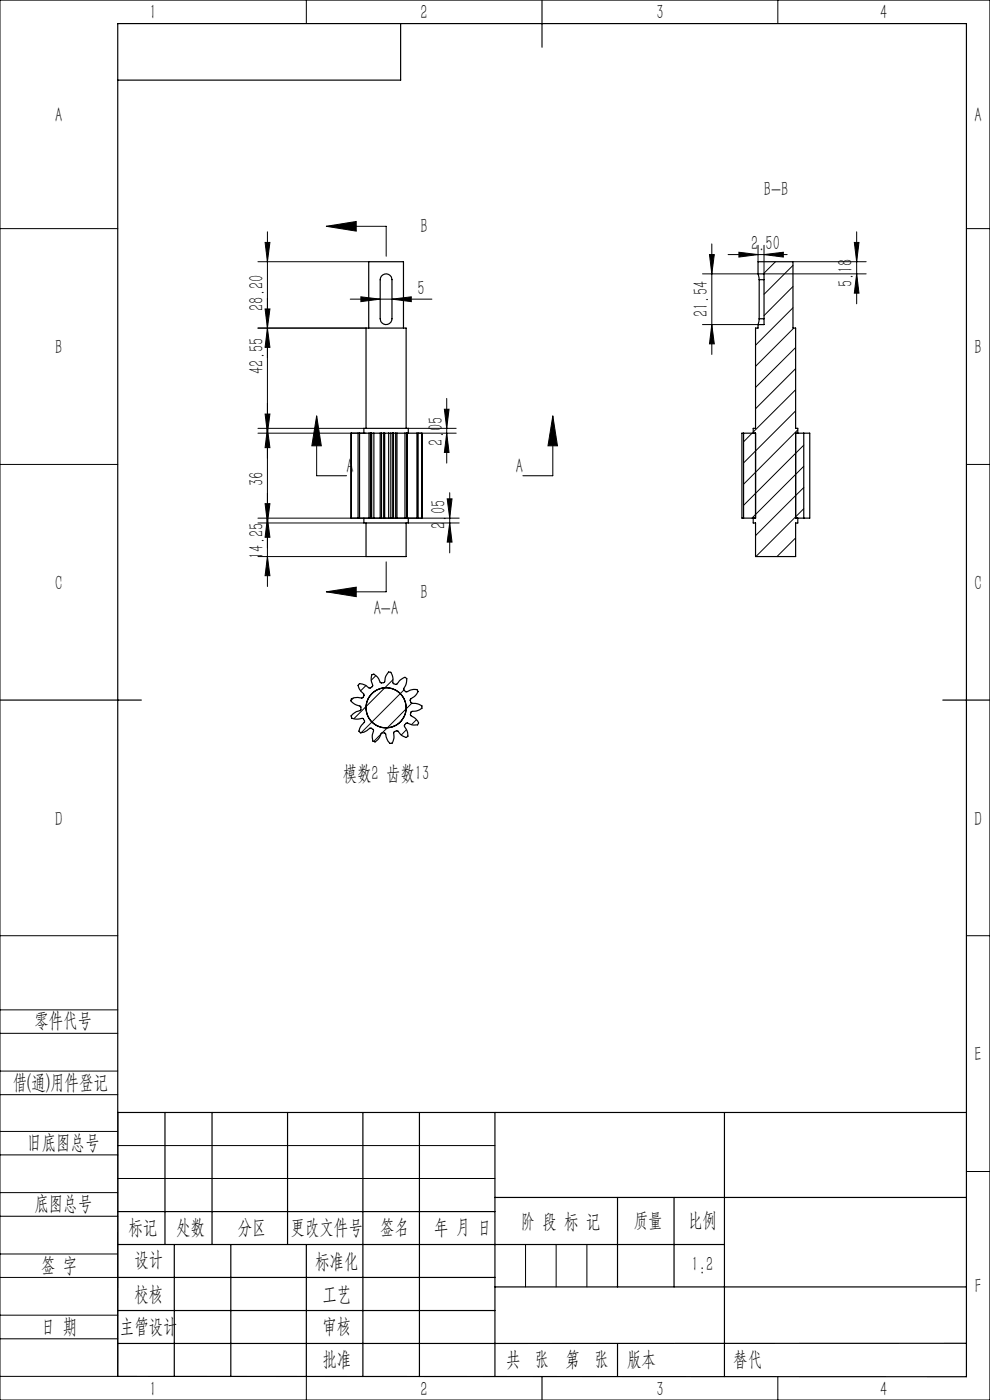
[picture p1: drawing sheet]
<svg xmlns="http://www.w3.org/2000/svg" width="210mm" height="297mm" viewBox="0 0 210 297" stroke-linecap="round" stroke-linejoin="round" font-family="sans-serif">
<g fill="none" stroke="#000" stroke-width=".21">
<path d="M0 0h210v297h-210zM65 0v5M165 0v5M0 48.5h25M54.7 55.5h23.5M56.2 51.4h1.1l-.6 4.1zM56.7 49.2v75.2M69.2 48l6.4-1v2zM69.2 48h12.7v6.4M149 58.1h11.8M150.5 54h1l-.5 4.1zM151 51.7v23.5"/>
<path d="M154.4 54h12.6M156.7 53.5l4.1 .5-4.1 .5zM160.8 52v3.5M162.1 54l4.1-.5v1zM162.1 52v6.1h21.6M164.5 55.5l-2.6 2.6M168.2 55.5h15.5M168.2 56.3l-6.1 6.1M181.2 51.4h1l-.5 4.1zM181.7 49.2v15.2M181.7 58.1l.5 4.1h-1zM205 48.5h5"/>
<path d="M54.7 69.6h22.9M56.2 65.5h1.1l-.6 4.1zM56.7 69.6l.6 4.1h-1.1zM74.3 63.5h17.3M76.6 63l4 .5-4 .5zM83.1 63.5l4.1-.5v1zM149 68.9h11.8M151 68.9l.5 4.1h-1zM168.2 60.8l-6.1 6.2M168.2 65.3l-7.9 7.9M168.4 69.6l-8.1 8.1M168.8 73.7l-8.5 8.5"/>
<path d="M168.8 78.2l-8.5 8.5M0 98.5h25M54.7 90.9h22.5M54.7 91.9h22.9M56.2 87.8h1.1l-.6 4.1zM56.7 90.9l.6 4.1h-1.1zM67.2 88.2l1 6.4h-2.1zM67.2 88.2v12.7h6.3M86.6 90.9h10.2M88.7 91.9h8.1M94.3 86.8h1l-.5 4.1zM94.8 84.5v13.7"/>
<path d="M94.8 91.9l.5 4.1h-1zM117.3 88.2l1 6.4h-2.1zM117.3 88.2v12.7h-6.4M159.5 91.9l-1.8 1.8M168.8 82.7l-9 8.9M168.8 87.2l-11.1 11M169.2 91.2l-11.5 11.5M170.5 94.4l-12.8 12.8M170.5 98.9l-11 11M205 98.5h5M54.7 110.9h22.5M54.7 118.1h22.9"/>
<path d="M54.7 109.9h23.9M56.2 106.9h1.1l-.6 4zM56.7 109.9l.6 4.1h-1.1zM56.7 118.1l.6 4h-1.1zM79.3 109.9h18.1M81.9 119.2v6.4h-12.7M86.6 110.9h10.8M94.9 105.8h1l-.5 4.1zM95.4 110.9l.5 4.1h-1zM95.4 104.5v12.8M168.8 114.1l-4 4M170.5 103.4l-10.2 10.2"/>
<path d="M170.5 107.9l-10.2 10.2M69.2 125.6l6.4-1v2zM75 148.1l-.6 .5M77.6 145.4l-1.1 1.2M79.7 143.3l-1 1M80.8 155.7l-1.5 1.6M83.3 144.2l-8.2 8.3M85.7 146.4l-9.1 9.1M86.2 154.8l-1.1 1.1M87.3 149.2l-6.2 6.3M88.3 152.7l-1 1M0 198.5h25"/>
<path d="M205 198.5h5M0 214.2h25M0 219.2h25M0 232.2h25M0 227.2h25M25 236v56h-25M0 245h25M0 240h25M0 258h25M0 253h25M25 243h80M25 250h80"/>
<path d="M205 248.5h5M0 271h25M0 266h25M0 279h25M111.5 264v9M118 264v9M124.5 264v9M0 284h25M65 292.1v4.9M153.7 292h.1M165 292v5"/>
</g>
<g fill="none" stroke="#000" stroke-width=".25">
<path d="M85 5v12h-60M115 0v10M80.9 58.6a1.26 1.26 0 0 1 1.4-.4 1.26 1.26 0 0 1 .8 1.1v8.3a1.25 1.25 0 0 1-1.2 1.3 1.25 1.25 0 0 1-1.3-1.3v-8.3zM160.8 58.1l.2 1.2M160.8 58.1v-2.6h7.4v14.1h.6v21.3h.4v1M160.8 58.1h1.3v10.8h-1.3M161 59.3v8.3M161 59.3h1.1M78.2 69.6v-14.1h7.4v14.1M160.8 68.9v.7h-.5v21.3h-.5v1M161 67.6l-.2 1.3M161 67.6h1.1"/>
<path d="M74.5 91.9v18M74.5 91.9h1.4M76 91.9v18M76 91.9h.3M76.3 91.9v18M76.3 91.9h2M77.2 91.9v-1h9.4v1M77.6 90.9v-21.3h8.5v21.3M78.3 91.9v18M78.3 91.9h.3M78.6 91.9v18M78.6 91.9h.1"/>
<path d="M78.8 91.9v18M78.8 91.9h.5M79.3 91.9v18M79.3 91.9h1.3M80.6 91.9v18M80.6 91.9h.3M80.9 91.9v18M80.9 91.9h.5M81.4 91.9v18M81.4 91.9h.2M81.6 91.9v18M81.6 91.9h.8"/>
<path d="M82.4 91.9v18M82.4 91.9h.5M82.9 91.9v18M82.9 91.9h.4M83.3 91.9v18M83.3 91.9h.2M83.5 91.9v18M83.5 91.9h.4M83.9 91.9v18M83.9 91.9h.3M84.2 91.9v18M84.2 91.9h1.7"/>
<path d="M85.9 91.9v18M85.9 91.9h.4M86.3 91.9v18M86.4 91.9h2M88.4 91.9v18M88.4 91.9h.3v18h-.3M88.7 91.9h.8M89.5 91.9v18M157.7 91.9h-.3v18h.3M157.7 91.9v18M157.7 91.9h2.6v18h-2.6M170.5 91.9v18"/>
<path d="M170.5 91.9h1.3v18h-1.3M170.5 91.9h-1.7v18h1.7M74.5 109.9h1.4M76 109.9h.3M76.3 109.9h2M77.2 109.9v1h9.4v-1M77.6 110.9v7.2h8.5v-7.2M78.3 109.9h.3M78.6 109.9h.1M78.8 109.9h.5M79.3 109.9h1.3M80.6 109.9h.3"/>
<path d="M80.9 109.9h.5M81.4 109.9h.2M81.6 109.9h.8M82.4 109.9h.5M82.9 109.9h.4M83.3 109.9h.2M83.5 109.9h.4M83.9 109.9h.3M84.2 109.9h1.7M85.9 109.9h.4M86.4 109.9h2M88.7 109.9h.8"/>
<path d="M159.8 109.9v1h.5v7.2h8.5v-7.2h.4v-1M0 148.5h30M76.1 145.2l.2-.2 .6 .1 .7 .3 .8 .6 .2-.1 .5-.4a2.77 2.77 0 0 1-.1-2.4l.3-.1 .8 .6 .6 1.2h.8a3.4 3.4 0 0 1 1.1-2.2h.3a4.1 4.1 0 0 1 .5 2.4l.7 .2a2.72 2.72 0 0 1 1.9-1.4l.3 .2v.6l-.2 .7-.4 .7a.66 .66 0 0 0 .6 .8l1.4-.5h.7l.2 .2 .1 .2-.6 .9-1 .7a.67 .67 0 0 0 .3 .9l1.1 .1 .7 .3 .3 .2v.4a4.2 4.2 0 0 1-2.3 .8l-.1 .8a3.2 3.2 0 0 1 1.7 1.7l-.2 .3h-1l-1.2-.4a.73 .73 0 0 0-.6 .7l.7 1.3v.8l-.4 .3-.9-.5-.9-1-.7 .3a3.8 3.8 0 0 1-.5 2.4h-.4a4.5 4.5 0 0 1-1-2.1l-.8-.1-.5 1.1-.8 .8-.5-.2-.1-.6v-.7l.2-.9a.68 .68 0 0 0-.8-.5l-1.2 .8-.8 .1-.3-.3 .2-.6 1-1.3a.7 .7 0 0 0-.5-.8l-1.1 .2-.7-.1-.4-.1-.1-.5 1.1-.9 .8-.3a.68 .68 0 0 0-.1-.9l-1-.4-.6-.4-.3-.4 .1-.4 .6-.2 1.6 .1a.69 .69 0 0 0 .5-.9l-1-1.1-.2-.7zM200 148.5h10M25 236h180M35 236v28M45 236v28M61 236v28M77 236v56M89 236v56M105 236v56M153.7 236v56"/>
<path d="M25 257h80M105 254h100M131 254v19M143 254v19M25 264h128.7M25 271h80M25 278h80M37 264v28M49 264v28M65 264.1v28M105 273h100M25 292l180 .1v-287.1h-180v287"/>
<path d="M115 292v5M131 285v7M205 285h-180"/>
<circle cx="81.9" cy="150.1" r="4.2"/>
<circle cx="81.9" cy="150.2" r="4.3"/>
</g>
<g fill="#000">
<path d="M69.2 48l6.4-1v2zM69.2 125.6l6.4-1v2z"/>
<path d="M150.5 54h1l-.5 4.1zM151 68.9l.5 4.1h-1zM181.2 51.4h1l-.5 4.1zM181.7 58.1l.5 4.1h-1z"/>
<path d="M156.7 53.5l4.1 .5-4.1 .5zM162.1 54l4.1-.5v1z"/>
<path d="M76.6 63l4 .5-4 .5zM83.1 63.5l4.1-.5v1z"/>
<path d="M56.2 87.8h1.1l-.6 4.1zM56.7 109.9l.6 4.1h-1.1z"/>
<path d="M94.8 91.9l.5 4.1h-1zM94.3 86.8h1l-.5 4.1z"/>
<path d="M117.3 88.2l1 6.4h-2.1zM67.2 88.2l1 6.4h-2.1z"/>
<path d="M56.2 106.9h1.1l-.6 4zM56.7 118.1l.6 4h-1.1zM56.2 51.4h1.1l-.6 4.1zM56.7 69.6l.6 4.1h-1.1z"/>
<path d="M95.4 110.9l.5 4.1h-1zM94.9 105.8h1l-.5 4.1zM56.7 90.9l.6 4.1h-1.1zM56.2 65.5h1.1l-.6 4.1z"/>
</g>
<g font-size="4.4">
<text x="31.7" y="4.1">1</text>
<text x="89.2" y="4.1">2</text>
<text x="139.2" y="4.1">3</text>
<text x="186.7" y="4.1">4</text>
<text x="11.7" y="25.9">A</text>
<text x="206.7" y="25.9">A</text>
<text x="162" y="41.5">B-B</text>
<text x="89.2" y="49.5">B</text>
<text x="159.3" y="53.1">2.50</text>
<text x="55.9" y="66" transform="rotate(-90 55.9 66)">28.20</text>
<text x="88.6" y="62.6">5</text>
<text x="180.9" y="61" transform="rotate(-90 180.9 61)">5.18</text>
<text x="150.1" y="67.3" transform="rotate(-90 150.1 67.3)">21.54</text>
<text x="11.7" y="75.1">B</text>
<text x="206.7" y="75.1">B</text>
<text x="55.9" y="79.3" transform="rotate(-90 55.9 79.3)">42.55</text>
<text x="93.9" y="94.5" transform="rotate(-90 93.9 94.5)">2.05</text>
<text x="73.5" y="100.2">A</text>
<text x="109.4" y="100.2">A</text>
<text x="55.9" y="103.2" transform="rotate(-90 55.9 103.2)">36</text>
<text x="94.5" y="112.2" transform="rotate(-90 94.5 112.2)">2.05</text>
<text x="55.9" y="118.6" transform="rotate(-90 55.9 118.6)">14.25</text>
<text x="11.7" y="125.1">C</text>
<text x="206.7" y="125.1">C</text>
<text x="79.3" y="130.5">A-A</text>
<text x="89.2" y="127">B</text>
<text x="72.7" y="165.4">模数2 齿数13</text>
<text x="11.7" y="175.1">D</text>
<text x="206.7" y="175.1">D</text>
<text x="7.3" y="217.9">零件代号</text>
<text x="206.7" y="225.1">E</text>
<text x="2.7" y="231">借(通)用件登记</text>
<text x="5.8" y="243.7">旧底图总号</text>
<text x="7.3" y="256.8">底图总号</text>
<text x="27.2" y="261.9">标记</text>
<text x="37.3" y="261.9">处数</text>
<text x="50.5" y="261.9">分区</text>
<text x="61.7" y="261.9">更改文件号</text>
<text x="80.6" y="261.9">签名</text>
<text x="92.1" y="261.9">年 月 日</text>
<text x="110.5" y="260.4">阶 段 标 记</text>
<text x="134.4" y="260.4">质量</text>
<text x="145.9" y="260.4">比例</text>
<text x="8.7" y="269.8">签 字</text>
<text x="28.5" y="268.7">设计</text>
<text x="66.9" y="269">标准化</text>
<text x="146.7" y="269.7">1:2</text>
<text x="28.5" y="275.9">校核</text>
<text x="68.4" y="275.9">工艺</text>
<text x="206.8" y="274.4">F</text>
<text x="8.7" y="282.9">日 期</text>
<text x="25.4" y="282.9">主管设计</text>
<text x="68.4" y="282.8">审核</text>
<text x="68.4" y="289.9">批准</text>
<text x="107.3" y="289.9">共 张</text>
<text x="120" y="289.9">第 张</text>
<text x="133" y="289.9">版本</text>
<text x="155.5" y="289.9">替代</text>
<text x="31.7" y="296.1">1</text>
<text x="89.2" y="296.1">2</text>
<text x="139.2" y="296.1">3</text>
<text x="186.7" y="296.1">4</text>
</g>
</svg>
